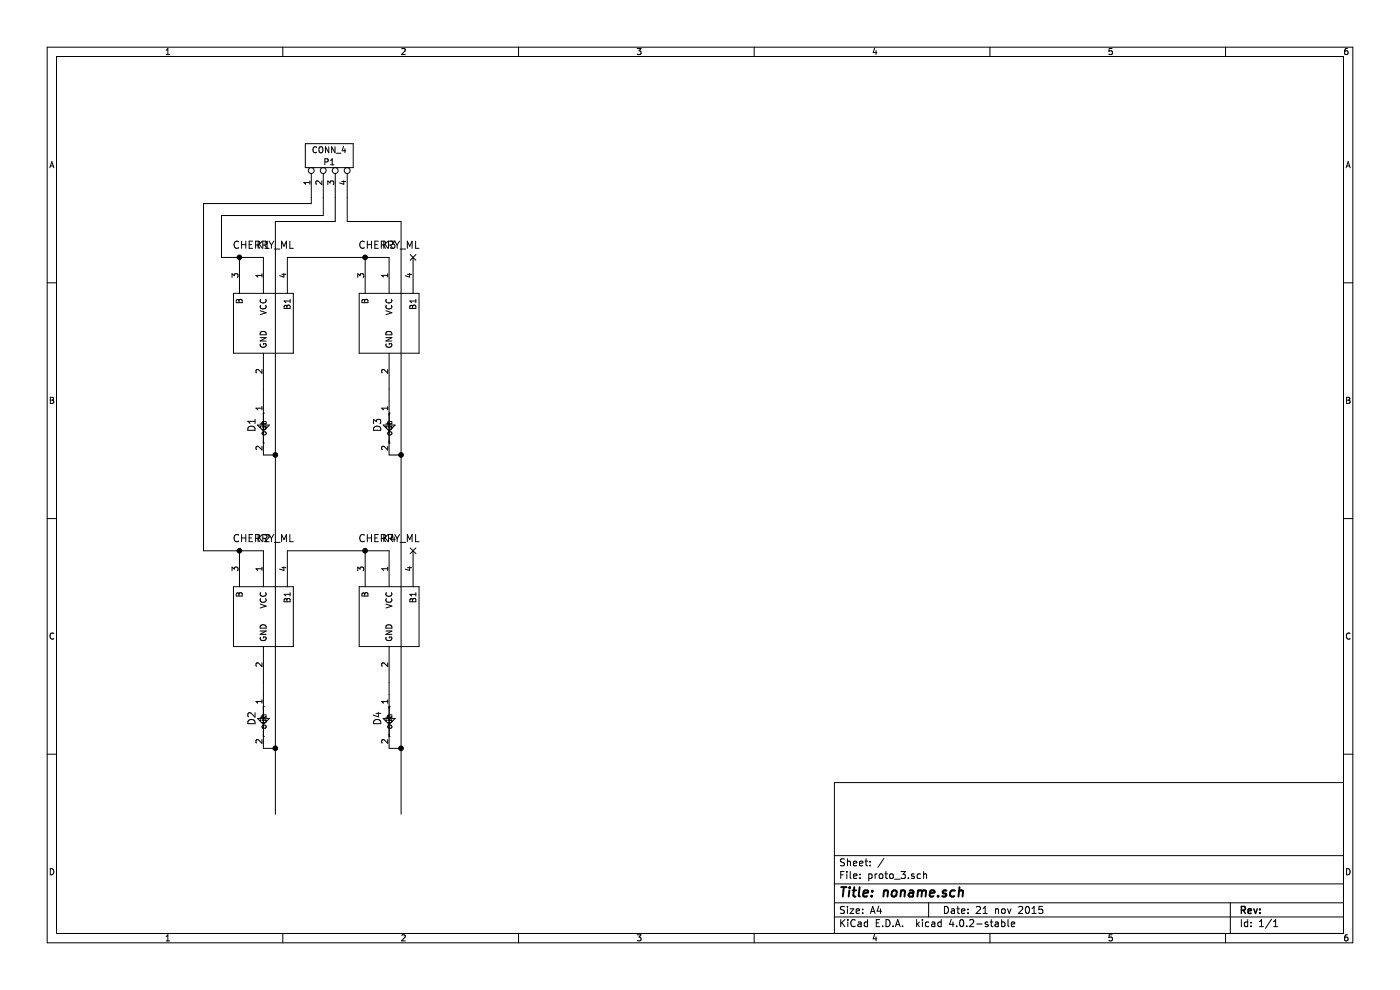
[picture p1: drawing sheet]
EESchema Schematic File Version 2
LIBS:power
LIBS:device
LIBS:transistors
LIBS:conn
LIBS:linear
LIBS:regul
LIBS:74xx
LIBS:cmos4000
LIBS:adc-dac
LIBS:memory
LIBS:xilinx
LIBS:special
LIBS:microcontrollers
LIBS:dsp
LIBS:microchip
LIBS:analog_switches
LIBS:motorola
LIBS:texas
LIBS:intel
LIBS:audio
LIBS:interface
LIBS:digital-audio
LIBS:philips
LIBS:display
LIBS:cypress
LIBS:siliconi
LIBS:opto
LIBS:atmel
LIBS:contrib
LIBS:valves
LIBS:4148_rev2
LIBS:cherry_ml
LIBS:proto_3-cache
EELAYER 27 0
EELAYER END
$Descr A4 11693 8268
encoding utf-8
Sheet 1 1
Title "noname.sch"
Date "21 nov 2015"
Rev ""
Comp ""
Comment1 ""
Comment2 ""
Comment3 ""
Comment4 ""
$EndDescr
$Comp
L CHERRY_ML K1
U 1 1
P 2200 2050
F 0 "K1" H 2200 2050 60  0000 C CNN
F 1 "CHERRY_ML" H 2200 2050 60  0000 C CNN
F 2 "~" H 2200 2050 60  0000 C CNN
F 3 "~" H 2200 2050 60  0000 C CNN
	1    2200 2050
	1    0    0    -1  
$EndComp
$Comp
L CHERRY_ML K3
U 1 1
P 3250 2050
F 0 "K3" H 3250 2050 60  0000 C CNN
F 1 "CHERRY_ML" H 3250 2050 60  0000 C CNN
F 2 "~" H 3250 2050 60  0000 C CNN
F 3 "~" H 3250 2050 60  0000 C CNN
	1    3250 2050
	1    0    0    -1  
$EndComp
$Comp
L CHERRY_ML K2
U 1 1
P 2200 4500
F 0 "K2" H 2200 4500 60  0000 C CNN
F 1 "CHERRY_ML" H 2200 4500 60  0000 C CNN
F 2 "~" H 2200 4500 60  0000 C CNN
F 3 "~" H 2200 4500 60  0000 C CNN
	1    2200 4500
	1    0    0    -1  
$EndComp
$Comp
L CHERRY_ML K4
U 1 1
P 3250 4500
F 0 "K4" H 3250 4500 60  0000 C CNN
F 1 "CHERRY_ML" H 3250 4500 60  0000 C CNN
F 2 "~" H 3250 4500 60  0000 C CNN
F 3 "~" H 3250 4500 60  0000 C CNN
	1    3250 4500
	1    0    0    -1  
$EndComp
$Comp
L 4148 D1
U 1 1
P 2200 3550
F 0 "D1" H 2200 3450 60  0000 C CNN
F 1 "4148" H 2200 3650 60  0001 C CNN
F 2 "~" H 2200 3550 60  0000 C CNN
F 3 "~" H 2200 3550 60  0000 C CNN
	1    2200 3550
	0    1    1    0   
$EndComp
$Comp
L 4148 D3
U 1 1
P 3250 3550
F 0 "D3" H 3250 3450 60  0000 C CNN
F 1 "4148" H 3250 3650 60  0001 C CNN
F 2 "~" H 3250 3550 60  0000 C CNN
F 3 "~" H 3250 3550 60  0000 C CNN
	1    3250 3550
	0    1    1    0   
$EndComp
$Comp
L 4148 D4
U 1 1
P 3250 6000
F 0 "D4" H 3250 5900 60  0000 C CNN
F 1 "4148" H 3250 6100 60  0001 C CNN
F 2 "~" H 3250 6000 60  0000 C CNN
F 3 "~" H 3250 6000 60  0000 C CNN
	1    3250 6000
	0    1    1    0   
$EndComp
$Comp
L 4148 D2
U 1 1
P 2200 6000
F 0 "D2" H 2200 5900 60  0000 C CNN
F 1 "4148" H 2200 6100 60  0001 C CNN
F 2 "~" H 2200 6000 60  0000 C CNN
F 3 "~" H 2200 6000 60  0000 C CNN
	1    2200 6000
	0    1    1    0   
$EndComp
$Comp
L CONN_4 P1
U 1 1
P 2750 1300
F 0 "P1" V 2700 1300 50  0000 C CNN
F 1 "CONN_4" V 2800 1300 50  0000 C CNN
F 2 "" H 2750 1300 60  0000 C CNN
F 3 "" H 2750 1300 60  0000 C CNN
	1    2750 1300
	0    -1   -1   0   
$EndComp
Wire Wire Line
	1850 2150 2200 2150
Wire Wire Line
	2400 2150 3250 2150
Connection ~ 3050 2150
Wire Wire Line
	2200 3250 2200 3350
Wire Wire Line
	3250 3250 3250 3350
Wire Wire Line
	2200 5700 2200 5800
Wire Wire Line
	3250 5700 3250 5800
Wire Wire Line
	2300 1850 2300 6800
Wire Wire Line
	2200 6250 2300 6250
Connection ~ 2300 6250
Wire Wire Line
	2200 3800 2300 3800
Connection ~ 2300 3800
Wire Wire Line
	3350 1850 3350 6800
Wire Wire Line
	3250 6250 3350 6250
Connection ~ 3350 6250
Wire Wire Line
	3250 3800 3350 3800
Connection ~ 3350 3800
Wire Wire Line
	1700 4600 2200 4600
Wire Wire Line
	2400 4600 3250 4600
Connection ~ 3050 4600
Wire Wire Line
	1700 4600 1700 1700
Wire Wire Line
	1700 1700 2600 1700
Wire Wire Line
	2600 1700 2600 1650
Connection ~ 2000 4600
Wire Wire Line
	1850 2150 1850 1800
Wire Wire Line
	1850 1800 2700 1800
Wire Wire Line
	2700 1800 2700 1650
Connection ~ 2000 2150
Wire Wire Line
	2300 1850 2800 1850
Wire Wire Line
	2800 1850 2800 1650
Wire Wire Line
	3350 1850 2900 1850
Wire Wire Line
	2900 1850 2900 1650
NoConn ~ 3450 2150
NoConn ~ 3450 4600
$EndSCHEMATC
